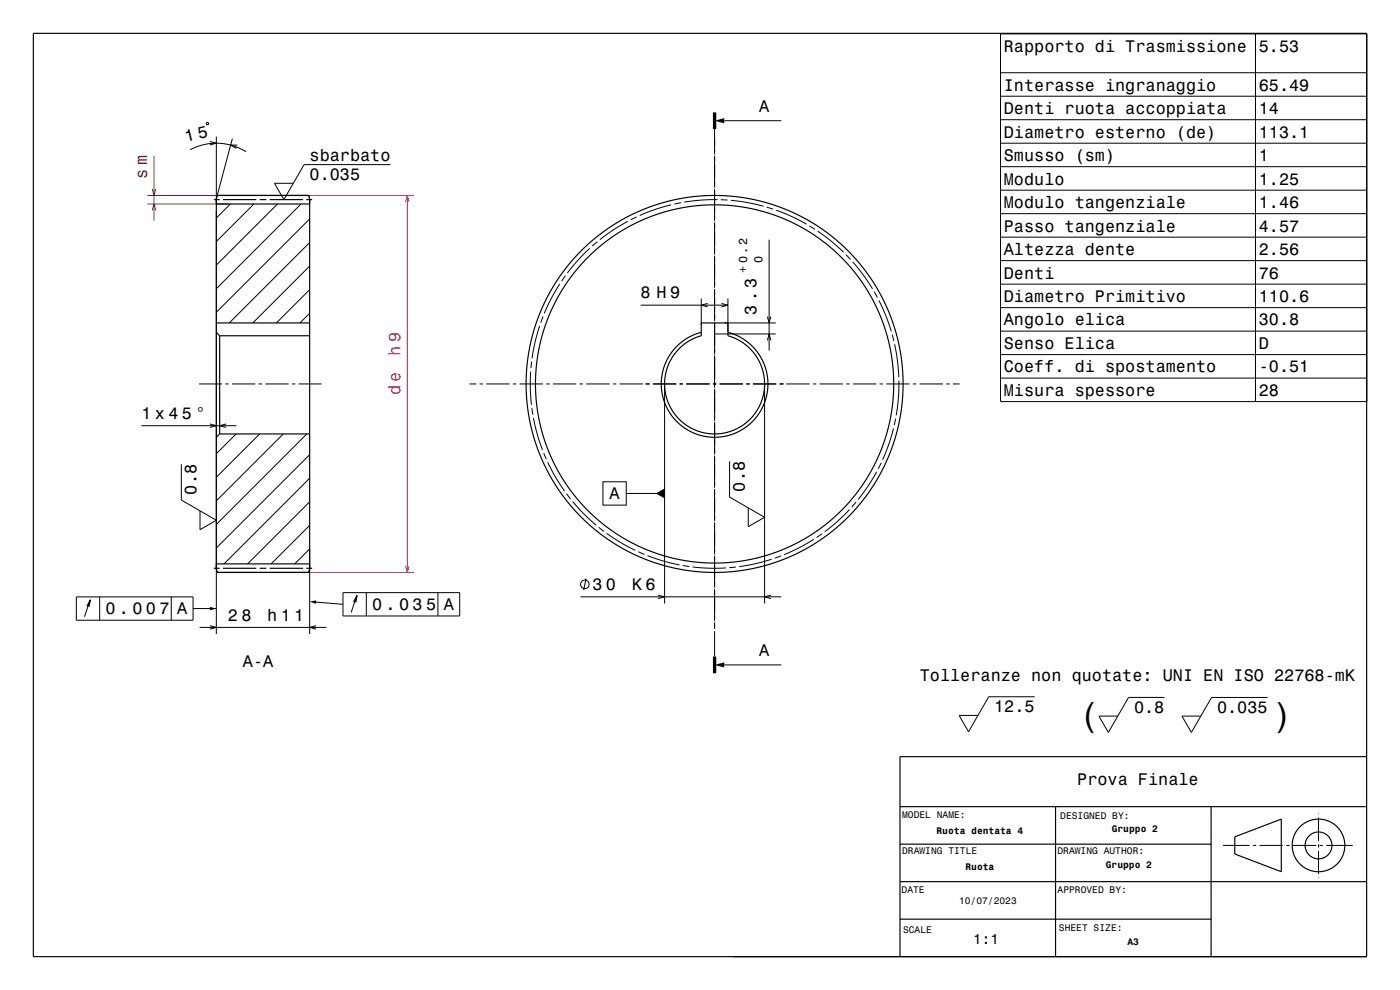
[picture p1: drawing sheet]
<svg xmlns="http://www.w3.org/2000/svg" width="420mm" height="297mm" viewBox="0 0 420 297" stroke-linecap="round" stroke-linejoin="round" font-family="sans-serif">
<g fill="none" stroke="#000" stroke-width=".3">
<path d="M300.2 10.2h109.9v110.3h-109.9zM376.6 10.2v110.3M62 36.8l.5 .1-.1 .5-.5-.1zM214.4 38.7v7.6M217.3 36.2h17.1M300.2 21.8h109.9M300.2 28.9h109.9M300.2 35.9h109.9M57 44.9l4-1.5 4.5-.4 4.2 .7 2.1 .7 2 1.1M63 42.4l1.9 .6-1.9 .5M64.9 41v19.9M69.7 41.6l-4.6 17.1"/>
<path d="M71.2 43.5h-2l1.7 1M117.2 49.4h-26l-6 10.5-2.9-4.9h5.7M214.4 46.7v9.6M214.4 56.7v9.6M215.2 59.9l-5.2 .2-4.7 .5M216.2 59.9l2 .1M300.2 43h109.9M300.2 50h109.9M300.2 57.1h109.9M64.9 63.2v127M69.1 61.2l-4.2 4.2M76.2 61.2l-11.3 11.3"/>
<path d="M83.2 61.2l-18.3 18.3M90.3 61.2l-25.4 25.4M92.9 79.8l-17.1 17.1M92.9 72.8l-24.1 24.1M92.9 65.7l-28 28M176.9 74.5l-3.5 3.5-3.2 3.9M179.2 72.5l-1.5 1.3M188.3 66.4l-4.1 2.4-4.2 3.1M191 65.1l-1.8 .8M201.4 61.4l-4.6 1.4-4.9 1.9M204.3 60.8l-2 .4M214.4 66.7v9.6"/>
<path d="M214.4 76.7v9.6M219.2 60.1l5 .7 4.9 1.1M230 62.1l1.9 .6M230.7 71.9v33.3M232.9 63.1l4.6 1.9 4.4 2.3M242.8 67.8l1.7 1M245.3 69.4l4.2 3.1 3.6 3.2M253.8 76.4l1.4 1.4M255.8 78.6l3.3 4.1 2.6 3.9M300.2 64.1h109.9M300.2 71.1h109.9M300.2 78.2h109.9"/>
<path d="M92.9 94l-2.9 2.9M92.9 86.9l-10 10M161.9 97.8l-1.3 4.5-1 5.2M162.9 94.9l-.7 1.9M167.9 85.2l-2.5 4.3-2.1 4.5M169.6 82.7l-1.1 1.6M192.2 91.5h26.2M210.4 89.5v8.1M212.3 91l-1.9 .5 1.9 .6M214.4 94.4v1.3M214.4 86.7v9.6M214.4 96.7v9.6"/>
<path d="M216.4 91l2 .5-2 .6M217.4 96.9h15.3M218.4 89.5v10M230.2 95l.5 1.9 .6-1.9M262.2 87.5l1 1.7M263.7 90.1l2 4.6 1.7 4.7M300.2 85.2h109.9M300.2 92.3h109.9M300.2 99.3h109.9M59.7 115.2h6.9M67.6 115.2h1M69.6 115.2h7"/>
<path d="M77.6 115.2h1M79.6 115.2h7M87.6 115.2h1M89.6 115.2h6.9M140.9 115.2h2M143.9 115.2h1M145.9 115.2h7M153.9 115.2h1M155.9 115.2h7M159.2 111.5l-.1 5 .3 4.9M159.5 108.5l-.2 2M163.9 115.2h1"/>
<path d="M165.9 115.2h7M173.9 115.2h1M175.9 115.2h7M183.9 115.2h1M185.9 115.2h7M193.6 115.2h1.3M195.9 115.2h7M199.4 115.5v65.5M203.9 115.2h1M205.9 115.2h7M213.9 115.2h1M214.4 106.7v9.6"/>
<path d="M214.4 116.7v9.6M214.5 100.2h18.2M215.9 115.2h7M223.9 115.2h1M225.9 115.2h7M229.4 115.4v65.6M230.2 102.1l.5-1.9 .6 1.9M234.9 115.2h-1h1.3M235.9 115.2h7M243.9 115.2h1M245.9 115.2h7M253.9 115.2h1"/>
<path d="M255.9 115.2h7M263.9 115.2h1M265.9 115.2h7M267.7 100.4l.5 1.9M268.4 103.3l.9 5.2 .3 4.7M269.7 114.2l-.2 5.2-.6 5.2M273.9 115.2h1M275.9 115.2h7M283.9 115.2h1M285.9 115.2h2M300.2 106.4h109.9M300.2 113.4h109.9"/>
<path d="M42.4 127.7h28.5M54.4 139.3v10.7l10.5 6.1-4.9 2.8v-5.7M63 127.2l1.9 .5-1.9 .5M67.8 127.2l-1.9 .5 1.9 .5M70.8 130.2l-5.9 5.9M77.9 130.2l-13 13M85 130.2l-20.1 20.1M92 130.2l-27.1 27.1M92.9 136.4l-28 28M159.6 122.4l.3 2M160 125.4l1.2 5.1 1.6 4.5M163.1 135.9l.8 1.9"/>
<path d="M164.3 138.7l2.3 4.4 2.8 4.2M214.4 126.7v9.6M214.4 136.7v9.6M218.9 138.4v10.7l10.5 6.1-4.9 2.8v-5.6M264.4 138.9l-.9 1.7M268 128.5l-1.5 5-1.7 4.4M268.7 125.6l-.4 1.9M92.9 157.6l-11.6 11.6M92.9 150.5l-18.6 18.7M92.9 143.5l-25.7 25.7M170 148.1l1.2 1.6M171.8 150.5l3.5 3.9 3.5 3.2"/>
<path d="M179.6 158.2l1.6 1.2M180.9 144.5h7v7h-7zM187.9 148h11.5M214.4 146.7v9.6M214.4 156.7v9.6M254.9 152.9l-3.6 3.5-3.9 3.1M256.8 150.6l-1.3 1.5M263 141.5l-2.4 4.1-3.1 4.2M22.9 179.1h35v7h-35zM27.1 179.9l-.4 2.1M29.9 179.1v7M51.4 179.1v7"/>
<path d="M92.9 164.7l-4.5 4.5M92.9 164.4v25.8M102.9 177.8h35v7h-35zM107.1 178.7l-.3 2.1M109.9 177.8v7M131.4 177.8v7M174.2 179.1h60.2M175.8 173.6l-.7 3.5M182 160l4.2 2.8 4.4 2.3M191.5 165.5l1.8 .8M194.3 166.7l4.9 1.7 4.6 1.1M197.4 178.5l2 .6-2 .5"/>
<path d="M204.8 169.7l2 .3M207.8 170.1l4.7 .4 5.3-.1M214.4 166.7v9.6M214.4 176.7v9.6M220.8 170.1l-2 .2M231.3 178.5l-1.9 .6 1.9 .5M231.5 167.8l-4.8 1.3-4.9 .9M234.3 166.8l-1.9 .6M244.1 161.8l-4.5 2.6-4.3 2M246.6 160.1l-1.6 1.2M26 181.9l1.1-2-1.7 5.1M57.9 182.6h7"/>
<path d="M59.9 188.2h38M63 187.7l1.9 .5-1.9 .5M94.8 180.6l8.1 .7M94.8 187.7l-1.9 .5 1.9 .5M106 180.6l1.1-1.9-1.7 5M214.4 186.7v2M214.4 189.3v7.7M217.3 199.5h17.1M310.4 209h-13.8l-6 10.5-2.9-4.9h5.7M349.3 209.2h-10.7l-6.1 10.5-2.8-4.9h5.6M380.3 209.2h-16.8l-6.1 10.5-2.8-4.9h5.6M366.9 253.6h8"/>
<path d="M375.9 253.6h1M377.9 253.6h7M385.9 253.6h1M387.9 253.6h7M395.6 244.1v.2M395.6 245.3v7M395.6 253.3v1M395.6 255.3v7M395.9 253.6h1M397.9 253.6h7.9M395.6 263.3v.1"/>
<circle cx="175.5" cy="175.3" r="1.28"/>
</g>
<path d="M91.4 58.6h32.8M122.2 58.6v113.1M121.7 60.6l.5-2 .5 2M90.6 171.7h33.6M121.7 169.8l.5 1.9 .5-1.9" fill="none" stroke="#ff0080" stroke-width=".3"/>
<path d="M44.2 58.6h24.7M45.7 56.7l.5 1.9 .5-1.9M46.2 46.9v19.3M44.2 61.2h24.4M45.7 63.1l.5-1.9 .5 1.9" fill="none" stroke="#804000" stroke-width=".3"/>
<g fill="none" stroke="#000" stroke-width=".35">
<path d="M10 10h400v277h-400zM64.1 59.9h1.8M65.2 58.6h27.4l.3 1v111.1l-.3 1h-27.4l-.3-1v-111.1zM66.9 59.9h10M77.9 59.9h2M80.9 59.9h10M91.9 59.9h1.7M64.9 61.2h28M64.9 96.9h28M64.9 99.7l1 1M210.4 99.7l-2.4 .8-2.6 1.4-2.3 2-1.9 2.3-1.4 2.3-1 2.9-.4 2.7 .1 3 .6 2.7 1.1 2.8 1.6 2.5 1.9 2 2.4 1.8 2.4 1.2 2.9 .8 2.8 .3 2.9-.3 2.9-.7 2.3-1.1 2.4-1.7 2-2 1.7-2.4 1.2-2.8 .6-2.9 .2-2.8-.4-2.7-.9-2.8-1.4-2.7-1.9-2.3-2.1-1.8-2.6-1.5-2.7-1M210.4 96.9h8v3.8l3.7 1.6 1.6 1.1 1.7 1.6 2.3 3.2 1.4 4 .3 3-.3 2.9-.8 2.6-1.3 2.7-1.9 2.3-2.3 1.9-2.4 1.3-2.9 1-3.2 .3-2.7-.3-2.7-.7-2.6-1.4-2.2-1.7-2-2.3-1.4-2.6-1-2.8-.3-2.5 .1-2.5 .5-2.4 1-2.6 1.6-2.5 2.3-2.3 2.5-1.7 3-1.2z"/>
<path d="M65.9 100.7v29.5M65.9 100.7h27M65.9 130.2h27M65.9 130.2l-1 1M64.1 170.5h1.8M64.9 169.2h28M66.9 170.5h10M77.9 170.5h2M80.9 170.5h10M91.9 170.5h1.7M410 227h-140v60M270 242h139.7"/>
<path d="M270 253.2h93.3M316.7 242v45M363.3 242v45M370.4 251.1l14-5.4v15.8l-14-5.3zM270 264.5h140M270 275.7h93.3"/>
<circle cx="214.4" cy="115.2" r="53.7"/>
<circle cx="214.4" cy="115.2" r="56.6"/>
<circle cx="395.6" cy="253.6" r="4"/>
<circle cx="395.6" cy="253.6" r="7.9"/>
</g>
<path d="M214.4 33.7v5M214.4 197v5" fill="none" stroke="#000" stroke-width="1" stroke-linecap="butt"/>
<g fill="#000">
<path d="M214.4 36.2l2.9-.8v1.6z" fill-rule="evenodd"/>
<path d="M196.8 148l2.6-1.5v3z" fill-rule="evenodd"/>
<path d="M63 182.1l1.9 .5-1.9 .5z" fill-rule="evenodd"/>
<path d="M92.9 180.5l2-.4-.1 1z" fill-rule="evenodd"/>
<path d="M214.4 199.5l2.9-.8v1.5z" fill-rule="evenodd"/>
</g>
<g font-size="9.8">
<text x="325.3" y="217.7">(</text>
<text x="382.7" y="217.7">)</text>
</g>
<g font-size="5">
<text x="301.2" y="15.5">Rapporto di Trasmissione</text>
<text x="377.6" y="15.5">5.53</text>
<text x="301.2" y="27.2">Interasse ingranaggio</text>
<text x="377.6" y="27.2">65.49</text>
<text x="227.7" y="33.6">A</text>
<text x="301.2" y="34.2">Denti ruota accoppiata</text>
<text x="377.6" y="34.2">14</text>
<text x="301.2" y="41.3">Diametro esterno (de)</text>
<text x="377.6" y="41.3">113.1</text>
<text x="55.8" y="42.7" transform="rotate(-14 55.8 42.7)">1 5</text>
<text x="92.9" y="53.9">0.035</text>
<text x="92.9" y="48.3">sbarbato</text>
<text x="301.2" y="48.3">Smusso (sm)</text>
<text x="377.6" y="48.3">1</text>
<text x="301.2" y="55.4">Modulo</text>
<text x="377.6" y="55.4">1.25</text>
<text x="301.2" y="62.4">Modulo tangenziale</text>
<text x="377.6" y="62.4">1.46</text>
<text x="301.2" y="69.5">Passo tangenziale</text>
<text x="377.6" y="69.5">4.57</text>
<text x="301.2" y="76.5">Altezza dente</text>
<text x="377.6" y="76.5">2.56</text>
<text x="301.2" y="83.6">Denti</text>
<text x="377.6" y="83.6">76</text>
<text x="192.2" y="89.5">8 H 9</text>
<text x="227" y="94.5" transform="rotate(-90 227 94.5)">3 . 3</text>
<text x="301.2" y="90.6">Diametro Primitivo</text>
<text x="377.6" y="90.6">110.6</text>
<text x="301.2" y="97.6">Angolo elica</text>
<text x="377.6" y="97.6">30.8</text>
<text x="301.2" y="104.7">Senso Elica</text>
<text x="377.6" y="104.7">D</text>
<text x="301.2" y="111.7">Coeff. di spostamento</text>
<text x="377.6" y="111.7">-0.51</text>
<text x="301.2" y="118.8">Misura spessore</text>
<text x="377.6" y="118.8">28</text>
<text x="42.4" y="125.7">1 x 4 5 °</text>
<text x="58.9" y="148.4" transform="rotate(-90 58.9 148.4)">0.8</text>
<text x="182.9" y="149.8">A</text>
<text x="223.4" y="147.5" transform="rotate(-90 223.4 147.5)">0.8</text>
<text x="177.7" y="177.1">3 0</text>
<text x="189.6" y="177.1">K 6</text>
<text x="31.6" y="184.3">0 . 0 0 7</text>
<text x="53.1" y="184.3">A</text>
<text x="111.7" y="183">0 . 0 3 5</text>
<text x="133.1" y="183">A</text>
<text x="68.4" y="186.2">2 8</text>
<text x="80.2" y="186.2">h 1 1</text>
<text x="227.7" y="196.8">A</text>
<text x="72.9" y="200">A-A</text>
<text x="275.9" y="204.2">Tolleranze non quotate: UNI EN ISO 22768-mK</text>
<text x="298.3" y="213.6">12.5</text>
<text x="340.2" y="213.8">0.8</text>
<text x="365.1" y="213.8">0.035</text>
<text x="323.2" y="235.6">Prova Finale</text>
</g>
<text font-size="5" fill="#804000" x="44.2" y="53.6" transform="rotate(-90 44.2 53.6)">s m</text>
<g font-size="5" fill="#ff0080">
<text x="120.2" y="106.8" transform="rotate(-90 120.2 106.8)">h 9</text>
<text x="120.2" y="118.6" transform="rotate(-90 120.2 118.6)">d e</text>
</g>
<text font-size="4.3" x="292" y="283.3">1:1</text>
<g font-size="3.5">
<text x="224.2" y="81.9" transform="rotate(-90 224.2 81.9)">+ 0 . 2</text>
<text x="228.7" y="79" transform="rotate(-90 228.7 79)">0</text>
</g>
<g font-size="2.9">
<text x="270.6" y="245.4">MODEL NAME:</text>
<text x="318.1" y="245.6">DESIGNED BY:</text>
<text x="281" y="250.1">Ruota dentata 4</text>
<text x="333.5" y="249.5">Gruppo 2</text>
<text x="270.6" y="256.3">DRAWING TITLE</text>
<text x="317.2" y="256.2">DRAWING AUTHOR:</text>
<text x="289.6" y="261">Ruota</text>
<text x="331.7" y="260.4">Gruppo 2</text>
<text x="270.5" y="267.9">DATE</text>
<text x="317.3" y="267.8">APPROVED BY:</text>
<text x="287.7" y="271.1">10/07/2023</text>
<text x="270.9" y="279.8">SCALE</text>
<text x="317.7" y="279.3">SHEET SIZE:</text>
<text x="338.2" y="283.6">A3</text>
</g>
</svg>
